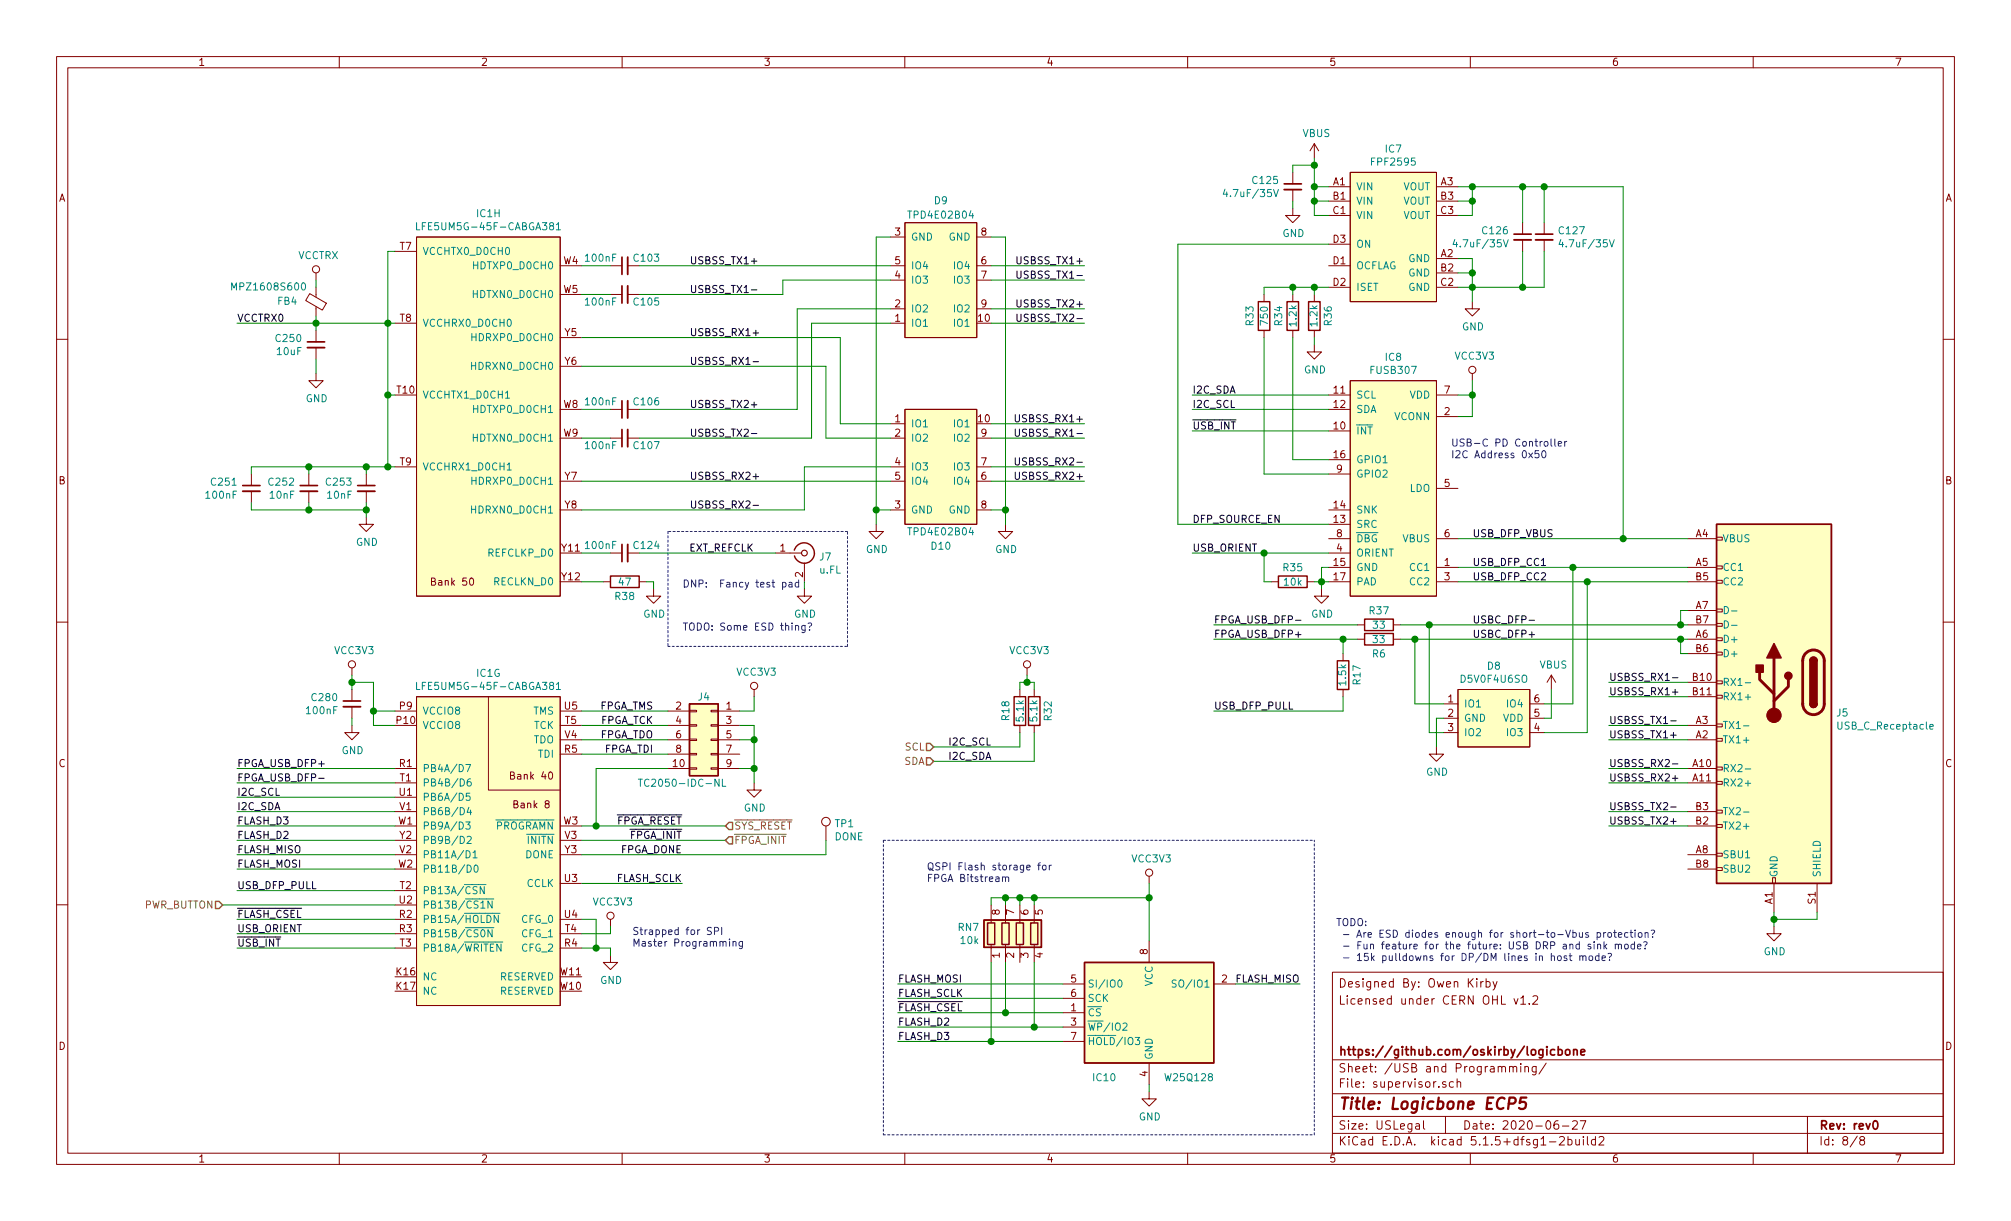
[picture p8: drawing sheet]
EESchema Schematic File Version 4
EELAYER 30 0
EELAYER END
$Descr USLegal 14000 8500
encoding utf-8
Sheet 8 8
Title "Logicbone ECP5"
Date "2020-06-27"
Rev "rev0"
Comp "https://github.com/oskirby/logicbone"
Comment1 ""
Comment2 ""
Comment3 "Licensed under CERN OHL v1.2"
Comment4 "Designed By: Owen Kirby"
$EndDescr
$Comp
L power:GND #PWR0170
U 1 1
P 8000 7600
F 0 "#PWR0170" H 8000 7350 50  0001 C CNN
F 1 "GND" H 8005 7427 50  0000 C CNN
F 2 "" H 8000 7600 50  0001 C CNN
F 3 "" H 8000 7600 50  0001 C CNN
	1    8000 7600
	1    0    0    -1  
$EndComp
Wire Wire Line
	8000 7600 8000 7550
Text Label 6250 6850 0    50   ~ 0
FLASH_MOSI
Text Label 6250 7050 0    50   ~ 0
~FLASH_CSEL
Text Label 6250 6950 0    50   ~ 0
FLASH_SCLK
Text Label 6250 7150 0    50   ~ 0
FLASH_D2
Text Label 6250 7250 0    50   ~ 0
FLASH_D3
Text Notes 6450 6150 0    50   ~ 0
QSPI Flash storage for\nFPGA Bitstream
$Comp
L Memory_Flash:AT25SF081-XMHF-X IC10
U 1 1
P 8000 7050
F 0 "IC10" H 7600 6600 50  0000 L CNN
F 1 "W25Q128" H 8100 6600 50  0000 L CNN
F 2 "Package_DFN_QFN:DFN-8-1EP_6x5mm_P1.27mm_EP4x4mm" H 8000 6450 50  0001 C CNN
F 3 "https://www.winbond.com/resource-files/w25q128jv%20revf%2003272018%20plus.pdf" H 8000 7050 50  0001 C CNN
F 4 "Winbond" H 8000 7050 50  0001 C CNN "Manufacturer"
F 5 "W25Q128JVPIQ" H 8000 7050 50  0001 C CNN "MPN"
	1    8000 7050
	1    0    0    -1  
$EndComp
Text Label 9050 6850 2    50   ~ 0
FLASH_MISO
Wire Wire Line
	8600 6850 9050 6850
$Comp
L Device:R_Pack04 RN7
U 1 1
P 7100 6500
F 0 "RN7" H 6820 6546 50  0000 R CNN
F 1 "10k" H 6820 6455 50  0000 R CNN
F 2 "Resistor_SMD:R_Array_Concave_4x0603" V 7375 6500 50  0001 C CNN
F 3 "~" H 7100 6500 50  0001 C CNN
	1    7100 6500
	1    0    0    -1  
$EndComp
Wire Wire Line
	6250 6850 7400 6850
Wire Wire Line
	6250 6950 7400 6950
Wire Wire Line
	6900 6250 6900 6300
Wire Wire Line
	7000 6300 7000 6250
Connection ~ 7000 6250
Wire Wire Line
	7000 6250 6900 6250
Wire Wire Line
	7100 6300 7100 6250
Connection ~ 7100 6250
Wire Wire Line
	7100 6250 7000 6250
Wire Wire Line
	7200 6300 7200 6250
Connection ~ 7200 6250
Wire Wire Line
	7200 6250 7100 6250
Wire Wire Line
	8000 6250 8000 6150
Wire Wire Line
	7200 6250 8000 6250
Wire Wire Line
	8000 6550 8000 6250
Connection ~ 8000 6250
Wire Notes Line
	9150 7900 9150 5850
Wire Notes Line
	6150 5850 6150 7900
Wire Wire Line
	4250 6450 4250 6500
Wire Wire Line
	4150 6600 4250 6600
Wire Wire Line
	4050 6500 4250 6500
Wire Wire Line
	4050 6600 4150 6600
Wire Wire Line
	4050 6400 4150 6400
Connection ~ 4150 6600
Wire Wire Line
	4150 6600 4150 6400
Text Label 1650 5750 0    50   ~ 0
FLASH_D3
Text Label 1650 5850 0    50   ~ 0
FLASH_D2
$Comp
L Logicbone:ECP5UM-CABGA381 IC?
U 7 1
P 3400 5850
AR Path="/5DFC5A69/5E4FC03A" Ref="IC?"  Part="7" 
AR Path="/5E15C0BA/5E4FC03A" Ref="IC1"  Part="7" 
AR Path="/5E4FC03A" Ref="IC1"  Part="7" 
F 0 "IC1" H 3400 7015 50  0000 C CNN
F 1 "LFE5UM5G-45F-CABGA381" H 3400 6924 50  0000 C CNN
F 2 "Logicbone:caBGA-381_20x20_17.0x17.0mm" H 7800 6250 50  0001 C CNN
F 3 "" H 7800 6250 50  0001 C CNN
F 4 "LFE5UM5G-45F-8BG381C" H 3400 5850 50  0001 C CNN "MPN"
F 5 "Lattice Semiconductor" H 3400 5850 50  0001 C CNN "Manufacturer"
	7    3400 5850
	1    0    0    -1  
$EndComp
Wire Wire Line
	2600 4950 2600 5050
Connection ~ 2600 4950
Wire Wire Line
	2750 4950 2600 4950
Wire Wire Line
	2600 4750 2600 4950
$Comp
L power:GND #PWR0294
U 1 1
P 2450 5050
F 0 "#PWR0294" H 2450 4800 50  0001 C CNN
F 1 "GND" H 2455 4877 50  0000 C CNN
F 2 "" H 2450 5050 50  0001 C CNN
F 3 "" H 2450 5050 50  0001 C CNN
	1    2450 5050
	1    0    0    -1  
$EndComp
Wire Wire Line
	2450 4800 2450 4750
$Comp
L Device:C_Small C280
U 1 1
P 2450 4900
F 0 "C280" H 2542 4946 50  0000 L CNN
F 1 "100nF" H 2542 4855 50  0000 L CNN
F 2 "Capacitor_SMD:C_0402_1005Metric" H 2450 4900 50  0001 C CNN
F 3 "~" H 2450 4900 50  0001 C CNN
	1    2450 4900
	-1   0    0    -1  
$EndComp
Wire Wire Line
	4050 4950 4650 4950
Wire Wire Line
	4050 5050 4650 5050
Wire Wire Line
	4050 5150 4650 5150
Wire Wire Line
	4050 5250 4650 5250
Wire Wire Line
	5250 4850 5250 4950
Text Notes 9300 6700 0    50   ~ 0
TODO:\n - Are ESD diodes enough for short-to-Vbus protection?\n - Fun feature for the future: USB DRP and sink mode?\n - 15k pulldowns for DP/DM lines in host mode?
$Comp
L power:GND #PWR0220
U 1 1
P 5250 5450
F 0 "#PWR0220" H 5250 5200 50  0001 C CNN
F 1 "GND" H 5255 5277 50  0000 C CNN
F 2 "" H 5250 5450 50  0001 C CNN
F 3 "" H 5250 5450 50  0001 C CNN
	1    5250 5450
	1    0    0    -1  
$EndComp
Text Label 4550 5150 2    50   ~ 0
FPGA_TDO
Text Label 4550 5250 2    50   ~ 0
FPGA_TDI
Text Label 4550 4950 2    50   ~ 0
FPGA_TMS
Text Label 4550 5050 2    50   ~ 0
FPGA_TCK
$Comp
L Connector_Generic:Conn_02x05_Odd_Even J4
U 1 1
P 4950 5150
F 0 "J4" H 5000 5450 50  0000 C CNN
F 1 "TC2050-IDC-NL" H 5150 4850 50  0000 C CNN
F 2 "Connector:Tag-Connect_TC2050-IDC-NL_2x05_P1.27mm_Vertical" H 4950 5150 50  0001 C CNN
F 3 "~" H 4950 5150 50  0001 C CNN
F 4 "Tag Connect" H 4950 5150 50  0001 C CNN "Manufacturer"
F 5 "TC2050-IDC-NL" H 4950 5150 50  0001 C CNN "MPN"
	1    4950 5150
	-1   0    0    -1  
$EndComp
Connection ~ 2450 4750
Wire Wire Line
	2600 4750 2450 4750
Wire Wire Line
	2450 4700 2450 4750
Wire Wire Line
	2600 5050 2750 5050
Text Notes 4400 6600 0    50   ~ 0
Strapped for SPI\nMaster Programming
Wire Wire Line
	4250 6650 4250 6600
Text Label 1650 6400 0    50   ~ 0
~FLASH_CSEL
Text Label 1650 6050 0    50   ~ 0
FLASH_MOSI
Text Label 1650 5950 0    50   ~ 0
FLASH_MISO
$Comp
L power:GND #PWR0171
U 1 1
P 4250 6650
F 0 "#PWR0171" H 4250 6400 50  0001 C CNN
F 1 "GND" H 4255 6477 50  0000 C CNN
F 2 "" H 4250 6650 50  0001 C CNN
F 3 "" H 4250 6650 50  0001 C CNN
	1    4250 6650
	1    0    0    -1  
$EndComp
Text Label 4750 6150 2    50   ~ 0
FLASH_SCLK
Wire Wire Line
	4050 6150 4750 6150
Text Label 4750 5950 2    50   ~ 0
FPGA_DONE
Text Label 4750 5750 2    50   ~ 0
~FPGA_RESET
Text Label 4750 5850 2    50   ~ 0
~FPGA_INIT
$Comp
L Logicbone:VCC3V3 #PWR0180
U 1 1
P 8000 6150
F 0 "#PWR0180" H 8000 6000 50  0001 C CNN
F 1 "VCC3V3" H 8017 6323 50  0000 C CNN
F 2 "" H 8000 6150 50  0001 C CNN
F 3 "" H 8000 6150 50  0001 C CNN
	1    8000 6150
	1    0    0    -1  
$EndComp
$Comp
L Logicbone:VCC3V3 #PWR0212
U 1 1
P 5250 4850
F 0 "#PWR0212" H 5250 4700 50  0001 C CNN
F 1 "VCC3V3" H 5267 5023 50  0000 C CNN
F 2 "" H 5250 4850 50  0001 C CNN
F 3 "" H 5250 4850 50  0001 C CNN
	1    5250 4850
	1    0    0    -1  
$EndComp
$Comp
L Logicbone:VCC3V3 #PWR0213
U 1 1
P 2450 4700
F 0 "#PWR0213" H 2450 4550 50  0001 C CNN
F 1 "VCC3V3" H 2467 4873 50  0000 C CNN
F 2 "" H 2450 4700 50  0001 C CNN
F 3 "" H 2450 4700 50  0001 C CNN
	1    2450 4700
	1    0    0    -1  
$EndComp
$Comp
L Logicbone:VCC3V3 #PWR0224
U 1 1
P 4250 6450
F 0 "#PWR0224" H 4250 6300 50  0001 C CNN
F 1 "VCC3V3" H 4267 6623 50  0000 C CNN
F 2 "" H 4250 6450 50  0001 C CNN
F 3 "" H 4250 6450 50  0001 C CNN
	1    4250 6450
	1    0    0    -1  
$EndComp
Wire Wire Line
	2450 5000 2450 5050
Text HLabel 5050 5750 2    50   Input ~ 0
~SYS_RESET
Text HLabel 6500 5300 0    50   Input ~ 0
SDA
Text HLabel 6500 5200 0    50   Input ~ 0
SCL
Text Label 1650 5550 0    50   ~ 0
I2C_SCL
Text Label 1650 5650 0    50   ~ 0
I2C_SDA
Text HLabel 5050 5850 2    50   Input ~ 0
~FPGA_INIT
Wire Wire Line
	2200 2500 2200 2600
Wire Wire Line
	2200 2250 2700 2250
$Comp
L Logicbone:ECP5UM-CABGA381 IC?
U 8 1
P 3400 2650
AR Path="/5DFC5A69/5EA33BC1" Ref="IC?"  Part="8" 
AR Path="/5DFC63AE/5EA33BC1" Ref="IC?"  Part="8" 
AR Path="/5ED9AA06/5EA33BC1" Ref="IC?"  Part="8" 
AR Path="/5E15C0BA/5EA33BC1" Ref="IC1"  Part="8" 
AR Path="/5EA33BC1" Ref="IC1"  Part="8" 
F 0 "IC1" H 3400 3815 50  0000 C CNN
F 1 "LFE5UM5G-45F-CABGA381" H 3400 3724 50  0000 C CNN
F 2 "Logicbone:caBGA-381_20x20_17.0x17.0mm" H 7800 3050 50  0001 C CNN
F 3 "" H 7800 3050 50  0001 C CNN
F 4 "LFE5UM5G-45F-8BG381C" H 3400 2650 50  0001 C CNN "MPN"
F 5 "Lattice Semiconductor" H 3400 2650 50  0001 C CNN "Manufacturer"
	8    3400 2650
	1    0    0    -1  
$EndComp
$Comp
L Device:Ferrite_Bead_Small FB?
U 1 1
P 2200 2100
AR Path="/5DFC5A69/5EA33BC7" Ref="FB?"  Part="1" 
AR Path="/5DFC63AE/5EA33BC7" Ref="FB?"  Part="1" 
AR Path="/5ED9AA06/5EA33BC7" Ref="FB?"  Part="1" 
AR Path="/5E15C0BA/5EA33BC7" Ref="FB4"  Part="1" 
F 0 "FB4" H 2400 2100 50  0000 C CNN
F 1 " MPZ1608S600" H 2550 2000 50  0000 C CNN
F 2 "Inductor_SMD:L_0603_1608Metric" V 2130 2100 50  0001 C CNN
F 3 "~" H 2200 2100 50  0001 C CNN
F 4 "TDK" H 2200 2100 50  0001 C CNN "Manufacturer"
F 5 "MPZ1608S600ATDH5" H 2200 2100 50  0001 C CNN "MPN"
	1    2200 2100
	-1   0    0    1   
$EndComp
Connection ~ 2700 3250
Wire Wire Line
	2700 2750 2700 3250
Wire Wire Line
	2700 3250 2750 3250
Connection ~ 2700 2750
Wire Wire Line
	2750 2750 2700 2750
Wire Wire Line
	2700 2250 2700 2750
Connection ~ 2700 2250
Wire Wire Line
	2750 2250 2700 2250
Wire Wire Line
	2700 1750 2700 2250
Wire Wire Line
	1650 2250 2200 2250
Wire Wire Line
	2200 1950 2200 2000
Wire Wire Line
	2200 2200 2200 2250
Connection ~ 2550 3250
Wire Wire Line
	2550 3250 2700 3250
Connection ~ 2550 3550
Wire Wire Line
	2550 3550 2550 3600
$Comp
L power:GND #PWR?
U 1 1
P 2550 3600
AR Path="/5DFC5A69/5EA33BDD" Ref="#PWR?"  Part="1" 
AR Path="/5DFC63AE/5EA33BDD" Ref="#PWR?"  Part="1" 
AR Path="/5ED9AA06/5EA33BDD" Ref="#PWR?"  Part="1" 
AR Path="/5E15C0BA/5EA33BDD" Ref="#PWR0152"  Part="1" 
F 0 "#PWR0152" H 2550 3350 50  0001 C CNN
F 1 "GND" H 2555 3427 50  0000 C CNN
F 2 "" H 2550 3600 50  0001 C CNN
F 3 "" H 2550 3600 50  0001 C CNN
	1    2550 3600
	1    0    0    -1  
$EndComp
Connection ~ 2200 2250
Wire Wire Line
	2550 3250 2150 3250
Wire Wire Line
	2150 3250 1750 3250
Connection ~ 2150 3250
Wire Wire Line
	2150 3300 2150 3250
Wire Wire Line
	2150 3550 1750 3550
Connection ~ 2150 3550
Wire Wire Line
	2150 3500 2150 3550
Wire Wire Line
	2550 3550 2150 3550
Text Label 1650 2250 0    50   ~ 0
VCCTRX0
Wire Wire Line
	2550 3500 2550 3550
Wire Wire Line
	2550 3300 2550 3250
$Comp
L Device:C_Small C?
U 1 1
P 2550 3400
AR Path="/5DFC5A69/5EA33BEF" Ref="C?"  Part="1" 
AR Path="/5DFC63AE/5EA33BEF" Ref="C?"  Part="1" 
AR Path="/5ED9AA06/5EA33BEF" Ref="C?"  Part="1" 
AR Path="/5E15C0BA/5EA33BEF" Ref="C253"  Part="1" 
F 0 "C253" H 2642 3446 50  0000 L CNN
F 1 "10nF" H 2642 3355 50  0000 L CNN
F 2 "Capacitor_SMD:C_0402_1005Metric" H 2550 3400 50  0001 C CNN
F 3 "~" H 2550 3400 50  0001 C CNN
	1    2550 3400
	-1   0    0    -1  
$EndComp
$Comp
L Device:C_Small C?
U 1 1
P 2150 3400
AR Path="/5DFC5A69/5EA33BF5" Ref="C?"  Part="1" 
AR Path="/5DFC63AE/5EA33BF5" Ref="C?"  Part="1" 
AR Path="/5ED9AA06/5EA33BF5" Ref="C?"  Part="1" 
AR Path="/5E15C0BA/5EA33BF5" Ref="C252"  Part="1" 
F 0 "C252" H 2242 3446 50  0000 L CNN
F 1 "10nF" H 2242 3355 50  0000 L CNN
F 2 "Capacitor_SMD:C_0402_1005Metric" H 2150 3400 50  0001 C CNN
F 3 "~" H 2150 3400 50  0001 C CNN
	1    2150 3400
	-1   0    0    -1  
$EndComp
Wire Wire Line
	1750 3500 1750 3550
Wire Wire Line
	1750 3300 1750 3250
$Comp
L Device:C_Small C?
U 1 1
P 1750 3400
AR Path="/5DFC5A69/5EA33BFD" Ref="C?"  Part="1" 
AR Path="/5DFC63AE/5EA33BFD" Ref="C?"  Part="1" 
AR Path="/5ED9AA06/5EA33BFD" Ref="C?"  Part="1" 
AR Path="/5E15C0BA/5EA33BFD" Ref="C251"  Part="1" 
F 0 "C251" H 1842 3446 50  0000 L CNN
F 1 "100nF" H 1842 3355 50  0000 L CNN
F 2 "Capacitor_SMD:C_0402_1005Metric" H 1750 3400 50  0001 C CNN
F 3 "~" H 1750 3400 50  0001 C CNN
	1    1750 3400
	-1   0    0    -1  
$EndComp
$Comp
L power:GND #PWR?
U 1 1
P 2200 2600
AR Path="/5DFC5A69/5EA33C03" Ref="#PWR?"  Part="1" 
AR Path="/5DFC63AE/5EA33C03" Ref="#PWR?"  Part="1" 
AR Path="/5ED9AA06/5EA33C03" Ref="#PWR?"  Part="1" 
AR Path="/5E15C0BA/5EA33C03" Ref="#PWR0168"  Part="1" 
F 0 "#PWR0168" H 2200 2350 50  0001 C CNN
F 1 "GND" H 2205 2427 50  0000 C CNN
F 2 "" H 2200 2600 50  0001 C CNN
F 3 "" H 2200 2600 50  0001 C CNN
	1    2200 2600
	1    0    0    -1  
$EndComp
Wire Wire Line
	2200 2300 2200 2250
$Comp
L Device:C_Small C?
U 1 1
P 2200 2400
AR Path="/5DFC5A69/5EA33C0A" Ref="C?"  Part="1" 
AR Path="/5DFC63AE/5EA33C0A" Ref="C?"  Part="1" 
AR Path="/5ED9AA06/5EA33C0A" Ref="C?"  Part="1" 
AR Path="/5E15C0BA/5EA33C0A" Ref="C250"  Part="1" 
F 0 "C250" H 2292 2446 50  0000 L CNN
F 1 "10uF" H 2292 2355 50  0000 L CNN
F 2 "Capacitor_SMD:C_0603_1608Metric" H 2200 2400 50  0001 C CNN
F 3 "~" H 2200 2400 50  0001 C CNN
	1    2200 2400
	-1   0    0    -1  
$EndComp
Wire Wire Line
	2700 1750 2750 1750
$Comp
L Logicbone:VCCTRX #PWR?
U 1 1
P 2200 1950
AR Path="/5DFC63AE/5EA33C11" Ref="#PWR?"  Part="1" 
AR Path="/5ED9AA06/5EA33C11" Ref="#PWR?"  Part="1" 
AR Path="/5E15C0BA/5EA33C11" Ref="#PWR0169"  Part="1" 
F 0 "#PWR0169" H 2200 1800 50  0001 C CNN
F 1 "VCCTRX" H 2217 2123 50  0000 C CNN
F 2 "" H 2200 1950 50  0001 C CNN
F 3 "" H 2200 1950 50  0001 C CNN
	1    2200 1950
	1    0    0    -1  
$EndComp
Text Label 4800 2350 0    50   ~ 0
USBSS_RX1+
Text Label 4800 2550 0    50   ~ 0
USBSS_RX1-
Text Label 4800 2850 0    50   ~ 0
USBSS_TX2+
Text Label 4800 3050 0    50   ~ 0
USBSS_TX2-
Text Label 4800 3350 0    50   ~ 0
USBSS_RX2+
Text Label 4800 3550 0    50   ~ 0
USBSS_RX2-
$Comp
L Connector:USB_C_Receptacle J?
U 1 1
P 12350 4750
AR Path="/5ED9AA06/5EA33C17" Ref="J?"  Part="1" 
AR Path="/5E15C0BA/5EA33C17" Ref="J5"  Part="1" 
F 0 "J5" H 11920 4539 50  0000 R CNN
F 1 "USB_C_Receptacle" H 11920 4448 50  0000 R CNN
F 2 "Logicbone:Molex-1054500101" H 12500 4750 50  0001 C CNN
F 3 "https://www.usb.org/sites/default/files/documents/usb_type-c.zip" H 12500 4750 50  0001 C CNN
F 4 "Molex" H 12350 4750 50  0001 C CNN "Manufacturer"
F 5 "1054500101" H 12350 4750 50  0001 C CNN "MPN"
	1    12350 4750
	-1   0    0    -1  
$EndComp
$Comp
L power:GND #PWR0225
U 1 1
P 12350 6450
F 0 "#PWR0225" H 12350 6200 50  0001 C CNN
F 1 "GND" H 12355 6277 50  0000 C CNN
F 2 "" H 12350 6450 50  0001 C CNN
F 3 "" H 12350 6450 50  0001 C CNN
	1    12350 6450
	1    0    0    -1  
$EndComp
Wire Wire Line
	12350 6450 12350 6400
Wire Wire Line
	12350 6400 12650 6400
Wire Wire Line
	12650 6400 12650 6350
Connection ~ 12350 6400
Wire Wire Line
	12350 6400 12350 6350
Wire Notes Line
	6150 7900 9150 7900
Wire Notes Line
	6150 5850 9150 5850
Wire Wire Line
	11750 4350 11700 4350
Wire Wire Line
	11700 4350 11700 4250
Wire Wire Line
	11700 4250 11750 4250
Wire Wire Line
	11750 4450 11700 4450
Wire Wire Line
	11700 4450 11700 4550
Wire Wire Line
	11700 4550 11750 4550
Text Label 8450 4450 0    50   ~ 0
FPGA_USB_DFP+
Text Label 8450 4350 0    50   ~ 0
FPGA_USB_DFP-
Text Label 1650 5350 0    50   ~ 0
FPGA_USB_DFP+
Text Label 1650 5450 0    50   ~ 0
FPGA_USB_DFP-
Wire Wire Line
	7000 6700 7000 7050
Connection ~ 7000 7050
Wire Wire Line
	7000 7050 7400 7050
Wire Wire Line
	6250 7050 7000 7050
Wire Wire Line
	6250 7250 6900 7250
Wire Wire Line
	7200 6700 7200 7150
Connection ~ 7200 7150
Wire Wire Line
	7200 7150 7400 7150
Wire Wire Line
	6250 7150 7200 7150
Wire Wire Line
	6900 6700 6900 7250
Connection ~ 6900 7250
Wire Wire Line
	6900 7250 7400 7250
$Comp
L Device:R R?
U 1 1
P 9350 4700
AR Path="/5DFD59AE/629D842C" Ref="R?"  Part="1" 
AR Path="/5E15C0BA/629D842C" Ref="R17"  Part="1" 
F 0 "R17" V 9250 4700 50  0000 C CNN
F 1 "1.5k" V 9350 4700 50  0000 C CNN
F 2 "Resistor_SMD:R_0402_1005Metric" V 9280 4700 50  0001 C CNN
F 3 "~" H 9350 4700 50  0001 C CNN
	1    9350 4700
	-1   0    0    1   
$EndComp
Text Label 1650 6200 0    50   ~ 0
USB_DFP_PULL
Wire Wire Line
	5450 2050 5450 1950
Wire Wire Line
	5450 1950 6200 1950
Wire Wire Line
	5550 2150 5550 2850
Wire Wire Line
	11750 4850 11200 4850
Text Label 11200 4850 0    50   ~ 0
USBSS_RX1+
Wire Wire Line
	11750 4750 11200 4750
Text Label 11200 4750 0    50   ~ 0
USBSS_RX1-
Wire Wire Line
	11750 5450 11200 5450
Wire Wire Line
	11750 5350 11200 5350
Text Label 11200 5450 0    50   ~ 0
USBSS_RX2+
Text Label 11200 5350 0    50   ~ 0
USBSS_RX2-
Wire Wire Line
	11750 5150 11200 5150
Text Label 11200 5150 0    50   ~ 0
USBSS_TX1+
Wire Wire Line
	11750 5050 11200 5050
Text Label 11200 5050 0    50   ~ 0
USBSS_TX1-
Wire Wire Line
	11750 5750 11200 5750
Wire Wire Line
	11750 5650 11200 5650
Text Label 11200 5750 0    50   ~ 0
USBSS_TX2+
Text Label 11200 5650 0    50   ~ 0
USBSS_TX2-
$Comp
L Logicbone:D5V0F4U6SO D8
U 1 1
P 10400 5000
F 0 "D8" H 10400 5365 50  0000 C CNN
F 1 "D5V0F4U6SO" H 10400 5274 50  0000 C CNN
F 2 "Package_TO_SOT_SMD:SOT-23-6" H 10400 4650 50  0001 C CNN
F 3 "" H 10400 4650 50  0001 C CNN
F 4 "Diodes Incorporated" H 10400 5000 50  0001 C CNN "Manufacturer"
F 5 "D5V0F4U6SO-7" H 10400 5000 50  0001 C CNN "MPN"
	1    10400 5000
	1    0    0    -1  
$EndComp
$Comp
L power:VBUS #PWR0227
U 1 1
P 10800 4800
F 0 "#PWR0227" H 10800 4650 50  0001 C CNN
F 1 "VBUS" H 10815 4973 50  0000 C CNN
F 2 "" H 10800 4800 50  0001 C CNN
F 3 "" H 10800 4800 50  0001 C CNN
	1    10800 4800
	1    0    0    -1  
$EndComp
Wire Wire Line
	10750 5000 10800 5000
Wire Wire Line
	10050 5100 9950 5100
$Comp
L power:GND #PWR0226
U 1 1
P 10000 5200
F 0 "#PWR0226" H 10000 4950 50  0001 C CNN
F 1 "GND" H 10005 5027 50  0000 C CNN
F 2 "" H 10000 5200 50  0001 C CNN
F 3 "" H 10000 5200 50  0001 C CNN
	1    10000 5200
	1    0    0    -1  
$EndComp
Wire Wire Line
	10000 5200 10000 5000
Wire Wire Line
	10000 5000 10050 5000
Wire Wire Line
	10950 4900 10750 4900
$Comp
L Logicbone:TPD4E02B04 D9
U 1 1
P 6550 1950
F 0 "D9" H 6550 1400 50  0000 C CNN
F 1 "TPD4E02B04" H 6550 1500 50  0000 C CNN
F 2 "Package_SON:USON-10_2.5x1.0mm_P0.5mm" H 6200 1450 50  0001 C CNN
F 3 "http://www.ti.com/lit/ds/symlink/tpd4e02b04.pdf" H 6200 1450 50  0001 C CNN
F 4 "Texas Instruments" H 6550 1950 50  0001 C CNN "Manufacturer"
F 5 "TPD4E02B04DQAR" H 6550 1950 50  0001 C CNN "MPN"
	1    6550 1950
	1    0    0    1   
$EndComp
Wire Wire Line
	6200 1650 6100 1650
Wire Wire Line
	6900 1650 7000 1650
Text Label 7550 2250 2    50   ~ 0
USBSS_TX2-
Text Label 7550 2150 2    50   ~ 0
USBSS_TX2+
Text Label 7550 1950 2    50   ~ 0
USBSS_TX1-
Text Label 7550 1850 2    50   ~ 0
USBSS_TX1+
Wire Wire Line
	6900 1850 7550 1850
Wire Wire Line
	6900 1950 7550 1950
Wire Wire Line
	6900 2150 7550 2150
Wire Wire Line
	6900 2250 7550 2250
Text Label 4800 1850 0    50   ~ 0
USBSS_TX1+
Text Label 4800 2050 0    50   ~ 0
USBSS_TX1-
Wire Wire Line
	6100 1650 6100 3550
Wire Wire Line
	5850 2350 5850 2950
Wire Wire Line
	5750 2550 5750 3050
Wire Wire Line
	7000 3650 7000 3550
$Comp
L power:GND #PWR0229
U 1 1
P 7000 3650
F 0 "#PWR0229" H 7000 3400 50  0001 C CNN
F 1 "GND" H 7005 3477 50  0000 C CNN
F 2 "" H 7000 3650 50  0001 C CNN
F 3 "" H 7000 3650 50  0001 C CNN
	1    7000 3650
	1    0    0    -1  
$EndComp
$Comp
L power:GND #PWR0228
U 1 1
P 6100 3650
F 0 "#PWR0228" H 6100 3400 50  0001 C CNN
F 1 "GND" H 6105 3477 50  0000 C CNN
F 2 "" H 6100 3650 50  0001 C CNN
F 3 "" H 6100 3650 50  0001 C CNN
	1    6100 3650
	1    0    0    -1  
$EndComp
Wire Wire Line
	7000 3550 6900 3550
Wire Wire Line
	6900 3350 7550 3350
Wire Wire Line
	6900 3250 7550 3250
Wire Wire Line
	6900 3050 7550 3050
Wire Wire Line
	6900 2950 7550 2950
Wire Wire Line
	6100 3550 6200 3550
Text Label 7550 3250 2    50   ~ 0
USBSS_RX2-
Text Label 7550 3350 2    50   ~ 0
USBSS_RX2+
Text Label 7550 3050 2    50   ~ 0
USBSS_RX1-
Text Label 7550 2950 2    50   ~ 0
USBSS_RX1+
$Comp
L Logicbone:TPD4E02B04 D10
U 1 1
P 6550 3250
F 0 "D10" H 6550 2700 50  0000 C CNN
F 1 "TPD4E02B04" H 6550 2800 50  0000 C CNN
F 2 "Package_SON:USON-10_2.5x1.0mm_P0.5mm" H 6200 2750 50  0001 C CNN
F 3 "http://www.ti.com/lit/ds/symlink/tpd4e02b04.pdf" H 6200 2750 50  0001 C CNN
F 4 "Texas Instruments" H 6550 3250 50  0001 C CNN "Manufacturer"
F 5 "TPD4E02B04DQAR" H 6550 3250 50  0001 C CNN "MPN"
	1    6550 3250
	1    0    0    -1  
$EndComp
Wire Wire Line
	5600 3250 6200 3250
Connection ~ 6100 3550
Wire Wire Line
	5600 3550 5600 3250
Wire Wire Line
	5650 2250 5650 3050
Wire Wire Line
	5650 2250 6200 2250
Wire Wire Line
	5550 2150 6200 2150
Wire Wire Line
	5850 2950 6200 2950
Wire Wire Line
	5750 3050 6200 3050
Wire Wire Line
	6100 3650 6100 3550
Wire Wire Line
	7000 1650 7000 3550
Connection ~ 7000 3550
Text Label 10250 4050 0    50   ~ 0
USB_DFP_CC2
Text Label 10250 3950 0    50   ~ 0
USB_DFP_CC1
Wire Wire Line
	10150 3950 10950 3950
Wire Wire Line
	11750 4050 11050 4050
Wire Wire Line
	10950 4900 10950 3950
Connection ~ 10950 3950
Wire Wire Line
	10950 3950 11750 3950
Wire Wire Line
	11050 4050 11050 5100
Connection ~ 11050 4050
Wire Wire Line
	11050 4050 10150 4050
Wire Wire Line
	10750 5100 11050 5100
Wire Wire Line
	10800 4800 10800 5000
Connection ~ 11700 4350
Connection ~ 11700 4450
Wire Wire Line
	9850 4900 9850 4450
Wire Wire Line
	9850 4900 10050 4900
Wire Wire Line
	9850 4450 11700 4450
Wire Wire Line
	9950 5100 9950 4350
Wire Wire Line
	9950 4350 11700 4350
$Comp
L Logicbone:VCC3V3 #PWR0231
U 1 1
P 10250 2650
F 0 "#PWR0231" H 10250 2500 50  0001 C CNN
F 1 "VCC3V3" H 10267 2823 50  0000 C CNN
F 2 "" H 10250 2650 50  0001 C CNN
F 3 "" H 10250 2650 50  0001 C CNN
	1    10250 2650
	1    0    0    -1  
$EndComp
Wire Wire Line
	10150 2750 10250 2750
Wire Wire Line
	10250 2750 10250 2650
Text Label 10250 3750 0    50   ~ 0
USB_DFP_VBUS
$Comp
L power:GND #PWR0254
U 1 1
P 9200 4100
F 0 "#PWR0254" H 9200 3850 50  0001 C CNN
F 1 "GND" H 9205 3927 50  0000 C CNN
F 2 "" H 9200 4100 50  0001 C CNN
F 3 "" H 9200 4100 50  0001 C CNN
	1    9200 4100
	1    0    0    -1  
$EndComp
$Comp
L Device:C_Small C?
U 1 1
P 4350 2050
AR Path="/5DFC5A69/63A601E0" Ref="C?"  Part="1" 
AR Path="/5DFC63AE/63A601E0" Ref="C?"  Part="1" 
AR Path="/5E15C0BA/63A601E0" Ref="C105"  Part="1" 
F 0 "C105" V 4400 1800 50  0000 L CNN
F 1 "100nF" V 4400 2100 50  0000 L CNN
F 2 "Capacitor_SMD:C_0402_1005Metric" H 4350 2050 50  0001 C CNN
F 3 "~" H 4350 2050 50  0001 C CNN
	1    4350 2050
	0    -1   1    0   
$EndComp
$Comp
L Device:C_Small C?
U 1 1
P 4350 1850
AR Path="/5DFC5A69/63A601E6" Ref="C?"  Part="1" 
AR Path="/5DFC63AE/63A601E6" Ref="C?"  Part="1" 
AR Path="/5E15C0BA/63A601E6" Ref="C103"  Part="1" 
F 0 "C103" V 4400 1600 50  0000 L CNN
F 1 "100nF" V 4400 1900 50  0000 L CNN
F 2 "Capacitor_SMD:C_0402_1005Metric" H 4350 1850 50  0001 C CNN
F 3 "~" H 4350 1850 50  0001 C CNN
	1    4350 1850
	0    -1   -1   0   
$EndComp
Wire Wire Line
	4250 1850 4050 1850
Wire Wire Line
	4050 2050 4250 2050
Wire Wire Line
	4450 1850 6200 1850
Wire Wire Line
	4450 2050 5450 2050
$Comp
L Device:C_Small C?
U 1 1
P 4350 3050
AR Path="/5DFC5A69/63ACE613" Ref="C?"  Part="1" 
AR Path="/5DFC63AE/63ACE613" Ref="C?"  Part="1" 
AR Path="/5E15C0BA/63ACE613" Ref="C107"  Part="1" 
F 0 "C107" V 4400 2800 50  0000 L CNN
F 1 "100nF" V 4400 3100 50  0000 L CNN
F 2 "Capacitor_SMD:C_0402_1005Metric" H 4350 3050 50  0001 C CNN
F 3 "~" H 4350 3050 50  0001 C CNN
	1    4350 3050
	0    -1   1    0   
$EndComp
$Comp
L Device:C_Small C?
U 1 1
P 4350 2850
AR Path="/5DFC5A69/63ACE61D" Ref="C?"  Part="1" 
AR Path="/5DFC63AE/63ACE61D" Ref="C?"  Part="1" 
AR Path="/5E15C0BA/63ACE61D" Ref="C106"  Part="1" 
F 0 "C106" V 4400 2600 50  0000 L CNN
F 1 "100nF" V 4400 2900 50  0000 L CNN
F 2 "Capacitor_SMD:C_0402_1005Metric" H 4350 2850 50  0001 C CNN
F 3 "~" H 4350 2850 50  0001 C CNN
	1    4350 2850
	0    -1   -1   0   
$EndComp
Wire Wire Line
	4250 2850 4050 2850
Wire Wire Line
	4050 3050 4250 3050
Wire Wire Line
	4450 2850 5550 2850
Wire Wire Line
	4450 3050 5650 3050
Wire Wire Line
	4050 2550 5750 2550
Wire Wire Line
	4050 2350 5850 2350
Wire Wire Line
	4050 3350 6200 3350
Wire Wire Line
	4050 3550 5600 3550
Text Label 8300 2850 0    50   ~ 0
I2C_SCL
Text Label 8300 2750 0    50   ~ 0
I2C_SDA
$Comp
L Logicbone:FUSB307 IC8
U 1 1
P 9700 3400
F 0 "IC8" H 9700 4315 50  0000 C CNN
F 1 "FUSB307" H 9700 4224 50  0000 C CNN
F 2 "Package_DFN_QFN:UQFN-16-1EP_3x3mm_P0.5mm_EP1.75x1.75mm" H 8650 2900 50  0001 C CNN
F 3 "https://www.onsemi.com/pub/Collateral/FUSB307B-D.PDF" H 8650 2900 50  0001 C CNN
F 4 "ON Semiconductor" H 9700 3400 50  0001 C CNN "Manufacturer"
F 5 "FUSB307BMPX" H 9700 3400 50  0001 C CNN "MPN"
	1    9700 3400
	1    0    0    -1  
$EndComp
Wire Wire Line
	9200 3950 9200 4050
Connection ~ 9200 4050
Text Label 8300 3000 0    50   ~ 0
~USB_INT
Text Label 8300 3850 0    50   ~ 0
USB_ORIENT
Wire Wire Line
	10150 2900 10250 2900
Wire Wire Line
	10250 2900 10250 2750
Connection ~ 10250 2750
$Comp
L Logicbone:FPF2595 IC7
U 1 1
P 9700 1650
F 0 "IC7" H 9700 2265 50  0000 C CNN
F 1 "FPF2595" H 9700 2174 50  0000 C CNN
F 2 "Logicbone:WLCSP-12_3x4_1.3x1.8mm" H 9700 2150 50  0001 C CNN
F 3 "https://www.onsemi.com/pub/Collateral/FPF2595-D.pdf" H 9700 2150 50  0001 C CNN
F 4 "ON Semiconductor" H 9700 1650 50  0001 C CNN "Manufacturer"
F 5 "FPF2595UCX" H 9700 1650 50  0001 C CNN "MPN"
	1    9700 1650
	1    0    0    -1  
$EndComp
$Comp
L power:GND #PWR0161
U 1 1
P 10250 2100
F 0 "#PWR0161" H 10250 1850 50  0001 C CNN
F 1 "GND" H 10255 1927 50  0000 C CNN
F 2 "" H 10250 2100 50  0001 C CNN
F 3 "" H 10250 2100 50  0001 C CNN
	1    10250 2100
	1    0    0    -1  
$EndComp
Wire Wire Line
	10150 2000 10250 2000
Connection ~ 10250 2000
Wire Wire Line
	10250 2000 10250 2100
Wire Wire Line
	10150 1800 10250 1800
Wire Wire Line
	10250 1800 10250 1900
Wire Wire Line
	10250 1900 10150 1900
Connection ~ 10250 1900
Wire Wire Line
	10250 1900 10250 2000
Wire Wire Line
	10150 1500 10250 1500
Wire Wire Line
	10250 1500 10250 1400
Wire Wire Line
	10250 1300 10150 1300
Connection ~ 10250 1300
Wire Wire Line
	10150 1400 10250 1400
Connection ~ 10250 1400
Wire Wire Line
	10250 1400 10250 1300
Wire Wire Line
	11300 3750 11300 1300
Wire Wire Line
	9250 1300 9150 1300
Wire Wire Line
	9150 1300 9150 1400
Wire Wire Line
	9150 1500 9250 1500
Wire Wire Line
	9250 1400 9150 1400
Connection ~ 9150 1400
Wire Wire Line
	9150 1400 9150 1500
$Comp
L power:VBUS #PWR0211
U 1 1
P 9150 1100
F 0 "#PWR0211" H 9150 950 50  0001 C CNN
F 1 "VBUS" H 9165 1273 50  0000 C CNN
F 2 "" H 9150 1100 50  0001 C CNN
F 3 "" H 9150 1100 50  0001 C CNN
	1    9150 1100
	1    0    0    -1  
$EndComp
Connection ~ 9150 1300
Text Label 8300 3650 0    50   ~ 0
DFP_SOURCE_EN
Wire Wire Line
	8200 3650 8200 1700
$Comp
L Device:R R?
U 1 1
P 9150 2200
AR Path="/5DFD59AE/5ED67E2E" Ref="R?"  Part="1" 
AR Path="/5E15C0BA/5ED67E2E" Ref="R36"  Part="1" 
F 0 "R36" V 9050 2200 50  0000 C CNN
F 1 "1.2k" V 9150 2200 50  0000 C CNN
F 2 "Resistor_SMD:R_0402_1005Metric" V 9080 2200 50  0001 C CNN
F 3 "~" H 9150 2200 50  0001 C CNN
	1    9150 2200
	-1   0    0    1   
$EndComp
Wire Wire Line
	9150 2050 9150 2000
Wire Wire Line
	9150 2000 9250 2000
$Comp
L power:GND #PWR0259
U 1 1
P 9150 2400
F 0 "#PWR0259" H 9150 2150 50  0001 C CNN
F 1 "GND" H 9155 2227 50  0000 C CNN
F 2 "" H 9150 2400 50  0001 C CNN
F 3 "" H 9150 2400 50  0001 C CNN
	1    9150 2400
	1    0    0    -1  
$EndComp
Wire Wire Line
	9150 2400 9150 2350
$Comp
L Device:R R?
U 1 1
P 9000 2200
AR Path="/5DFD59AE/5EDDBF51" Ref="R?"  Part="1" 
AR Path="/5E15C0BA/5EDDBF51" Ref="R34"  Part="1" 
F 0 "R34" V 8900 2200 50  0000 C CNN
F 1 "1.2k" V 9000 2200 50  0000 C CNN
F 2 "Resistor_SMD:R_0402_1005Metric" V 8930 2200 50  0001 C CNN
F 3 "~" H 9000 2200 50  0001 C CNN
	1    9000 2200
	1    0    0    1   
$EndComp
Wire Wire Line
	9000 2050 9000 2000
Wire Wire Line
	9000 2000 9150 2000
Connection ~ 9150 2000
Wire Wire Line
	9000 2350 9000 3200
Wire Wire Line
	9000 3200 9250 3200
Wire Wire Line
	8800 2050 8800 2000
Wire Wire Line
	8800 2000 9000 2000
Connection ~ 9000 2000
Wire Wire Line
	8800 3300 9250 3300
Wire Wire Line
	8200 1700 9250 1700
Wire Wire Line
	8200 3650 9250 3650
$Comp
L Device:R R?
U 1 1
P 9000 4050
AR Path="/5DFD59AE/5F025E03" Ref="R?"  Part="1" 
AR Path="/5E15C0BA/5F025E03" Ref="R35"  Part="1" 
F 0 "R35" V 8900 4050 50  0000 C CNN
F 1 "10k" V 9000 4050 50  0000 C CNN
F 2 "Resistor_SMD:R_0402_1005Metric" V 8930 4050 50  0001 C CNN
F 3 "~" H 9000 4050 50  0001 C CNN
	1    9000 4050
	0    1    1    0   
$EndComp
Wire Wire Line
	9150 4050 9200 4050
Wire Wire Line
	9250 4050 9200 4050
Wire Wire Line
	9250 3950 9200 3950
Wire Wire Line
	8850 4050 8800 4050
Wire Wire Line
	8800 4050 8800 3850
Wire Wire Line
	8800 3850 9250 3850
Wire Wire Line
	8300 3850 8800 3850
Connection ~ 8800 3850
Wire Wire Line
	8300 2750 9250 2750
Wire Wire Line
	8300 2850 9250 2850
Wire Wire Line
	8300 3000 9250 3000
Text HLabel 1550 6300 0    50   Input ~ 0
PWR_BUTTON
Text Label 1650 6600 0    50   ~ 0
~USB_INT
Text Label 1650 6500 0    50   ~ 0
USB_ORIENT
Text Notes 10100 3200 0    50   ~ 0
USB-C PD Controller\nI2C Address 0x50
$Comp
L Device:R R?
U 1 1
P 9600 4450
AR Path="/5DFD59AE/5F77A49D" Ref="R?"  Part="1" 
AR Path="/5E15C0BA/5F77A49D" Ref="R6"  Part="1" 
F 0 "R6" V 9700 4450 50  0000 C CNN
F 1 "33" V 9600 4450 50  0000 C CNN
F 2 "Resistor_SMD:R_0402_1005Metric" V 9530 4450 50  0001 C CNN
F 3 "~" H 9600 4450 50  0001 C CNN
	1    9600 4450
	0    -1   1    0   
$EndComp
$Comp
L Device:R R?
U 1 1
P 9600 4350
AR Path="/5DFD59AE/5F77A4A3" Ref="R?"  Part="1" 
AR Path="/5E15C0BA/5F77A4A3" Ref="R37"  Part="1" 
F 0 "R37" V 9500 4350 50  0000 C CNN
F 1 "33" V 9600 4350 50  0000 C CNN
F 2 "Resistor_SMD:R_0402_1005Metric" V 9530 4350 50  0001 C CNN
F 3 "~" H 9600 4350 50  0001 C CNN
	1    9600 4350
	0    1    1    0   
$EndComp
Wire Wire Line
	9200 4100 9200 4050
Wire Wire Line
	9750 4450 9850 4450
Connection ~ 9850 4450
Wire Wire Line
	9750 4350 9950 4350
Connection ~ 9950 4350
Text Label 8450 4950 0    50   ~ 0
USB_DFP_PULL
Wire Wire Line
	1650 6200 2750 6200
Wire Wire Line
	1650 6600 2750 6600
Wire Wire Line
	1650 6500 2750 6500
Wire Wire Line
	1650 6400 2750 6400
Wire Wire Line
	1550 6300 2750 6300
Wire Wire Line
	1650 5750 2750 5750
Wire Wire Line
	1650 5850 2750 5850
Wire Wire Line
	1650 5950 2750 5950
Wire Wire Line
	1650 6050 2750 6050
Wire Wire Line
	1650 5450 2750 5450
Wire Wire Line
	1650 5350 2750 5350
Wire Wire Line
	9350 4850 9350 4950
Wire Wire Line
	9350 4550 9350 4450
Wire Wire Line
	9350 4450 9450 4450
Text Label 10250 4450 0    50   ~ 0
USBC_DFP+
Text Label 10250 4350 0    50   ~ 0
USBC_DFP-
Wire Wire Line
	8450 4350 9450 4350
Wire Wire Line
	8450 4450 9350 4450
Connection ~ 9350 4450
Wire Wire Line
	8450 4950 9350 4950
Wire Wire Line
	4050 5750 4150 5750
Wire Wire Line
	5150 4950 5250 4950
Wire Wire Line
	5150 5050 5250 5050
Wire Wire Line
	5250 5050 5250 5150
Wire Wire Line
	5150 5150 5250 5150
Connection ~ 5250 5150
Wire Wire Line
	5250 5150 5250 5350
Wire Wire Line
	5150 5350 5250 5350
Connection ~ 5250 5350
Wire Wire Line
	5250 5350 5250 5450
Wire Wire Line
	4650 5350 4150 5350
Wire Wire Line
	4150 5350 4150 5750
$Comp
L Device:R R32
U 1 1
P 7200 4950
AR Path="/5E15C0BA/5F99CEC1" Ref="R32"  Part="1" 
AR Path="/5DFC5A69/5F99CEC1" Ref="R?"  Part="1" 
F 0 "R32" V 7100 4950 50  0000 C CNN
F 1 "5.1k" V 7200 4950 50  0000 C CNN
F 2 "Resistor_SMD:R_0402_1005Metric" V 7130 4950 50  0001 C CNN
F 3 "~" H 7200 4950 50  0001 C CNN
	1    7200 4950
	-1   0    0    1   
$EndComp
$Comp
L Device:R R18
U 1 1
P 7100 4950
AR Path="/5E15C0BA/5F99CEC7" Ref="R18"  Part="1" 
AR Path="/5DFC5A69/5F99CEC7" Ref="R?"  Part="1" 
F 0 "R18" V 7000 4950 50  0000 C CNN
F 1 "5.1k" V 7100 4950 50  0000 C CNN
F 2 "Resistor_SMD:R_0402_1005Metric" V 7030 4950 50  0001 C CNN
F 3 "~" H 7100 4950 50  0001 C CNN
	1    7100 4950
	1    0    0    -1  
$EndComp
$Comp
L Logicbone:VCC3V3 #PWR0182
U 1 1
P 7150 4700
F 0 "#PWR0182" H 7150 4550 50  0001 C CNN
F 1 "VCC3V3" H 7167 4873 50  0000 C CNN
F 2 "" H 7150 4700 50  0001 C CNN
F 3 "" H 7150 4700 50  0001 C CNN
	1    7150 4700
	1    0    0    -1  
$EndComp
Wire Wire Line
	7200 4800 7200 4750
Wire Wire Line
	7200 4750 7150 4750
Wire Wire Line
	7100 4750 7100 4800
Wire Wire Line
	7150 4700 7150 4750
Connection ~ 7150 4750
Wire Wire Line
	7150 4750 7100 4750
Wire Wire Line
	6500 5200 7100 5200
Wire Wire Line
	7100 5200 7100 5100
Wire Wire Line
	7200 5300 7200 5100
Wire Wire Line
	6500 5300 7200 5300
Text Label 6600 5300 0    50   ~ 0
I2C_SDA
Text Label 6600 5200 0    50   ~ 0
I2C_SCL
Wire Wire Line
	1650 5550 2750 5550
Wire Wire Line
	1650 5650 2750 5650
$Comp
L Device:R R?
U 1 1
P 8800 2200
AR Path="/5DFD59AE/5EF16872" Ref="R?"  Part="1" 
AR Path="/5E15C0BA/5EF16872" Ref="R33"  Part="1" 
F 0 "R33" V 8700 2200 50  0000 C CNN
F 1 "750" V 8800 2200 50  0000 C CNN
F 2 "Resistor_SMD:R_0402_1005Metric" V 8730 2200 50  0001 C CNN
F 3 "~" H 8800 2200 50  0001 C CNN
	1    8800 2200
	1    0    0    1   
$EndComp
Wire Wire Line
	8800 2350 8800 3300
$Comp
L Device:R R?
U 1 1
P 4350 4050
AR Path="/5DFD59AE/5FC7BF74" Ref="R?"  Part="1" 
AR Path="/5E15C0BA/5FC7BF74" Ref="R38"  Part="1" 
F 0 "R38" V 4450 4050 50  0000 C CNN
F 1 "47" V 4350 4050 50  0000 C CNN
F 2 "Resistor_SMD:R_0402_1005Metric" V 4280 4050 50  0001 C CNN
F 3 "~" H 4350 4050 50  0001 C CNN
	1    4350 4050
	0    -1   1    0   
$EndComp
$Comp
L Device:C_Small C?
U 1 1
P 4350 3850
AR Path="/5DFC5A69/5FD14FC4" Ref="C?"  Part="1" 
AR Path="/5DFC63AE/5FD14FC4" Ref="C?"  Part="1" 
AR Path="/5E15C0BA/5FD14FC4" Ref="C124"  Part="1" 
F 0 "C124" V 4400 3600 50  0000 L CNN
F 1 "100nF" V 4400 3900 50  0000 L CNN
F 2 "Capacitor_SMD:C_0402_1005Metric" H 4350 3850 50  0001 C CNN
F 3 "~" H 4350 3850 50  0001 C CNN
	1    4350 3850
	0    -1   -1   0   
$EndComp
Wire Wire Line
	4250 3850 4050 3850
Wire Wire Line
	4050 4050 4200 4050
$Comp
L power:GND #PWR0196
U 1 1
P 4550 4100
F 0 "#PWR0196" H 4550 3850 50  0001 C CNN
F 1 "GND" H 4555 3927 50  0000 C CNN
F 2 "" H 4550 4100 50  0001 C CNN
F 3 "" H 4550 4100 50  0001 C CNN
	1    4550 4100
	1    0    0    -1  
$EndComp
Wire Wire Line
	4550 4100 4550 4050
Wire Wire Line
	4550 4050 4500 4050
Text Label 5250 3850 2    50   ~ 0
EXT_REFCLK
$Comp
L Connector:Conn_Coaxial J7
U 1 1
P 5600 3850
F 0 "J7" H 5700 3825 50  0000 L CNN
F 1 "u.FL" H 5700 3734 50  0000 L CNN
F 2 "Connector_Coaxial:U.FL_Hirose_U.FL-R-SMT-1_Vertical" H 5600 3850 50  0001 C CNN
F 3 " ~" H 5600 3850 50  0001 C CNN
F 4 "DNP" H 5600 3850 50  0001 C CNN "Manufacturer"
F 5 "DNP" H 5600 3850 50  0001 C CNN "MPN"
	1    5600 3850
	1    0    0    -1  
$EndComp
Wire Wire Line
	4450 3850 5400 3850
$Comp
L power:GND #PWR0200
U 1 1
P 5600 4100
F 0 "#PWR0200" H 5600 3850 50  0001 C CNN
F 1 "GND" H 5605 3927 50  0000 C CNN
F 2 "" H 5600 4100 50  0001 C CNN
F 3 "" H 5600 4100 50  0001 C CNN
	1    5600 4100
	1    0    0    -1  
$EndComp
Wire Wire Line
	5600 4100 5600 4050
Text Notes 4750 4400 0    50   ~ 0
TODO: Some ESD thing?
Wire Notes Line
	4650 3700 4650 4500
Wire Notes Line
	4650 4500 5900 4500
Wire Notes Line
	5900 4500 5900 3700
Wire Notes Line
	5900 3700 4650 3700
Text Notes 4750 4100 0    50   ~ 0
DNP:  Fancy test pad
$Comp
L Device:C_Small C?
U 1 1
P 9000 1300
AR Path="/5DFC5A69/5F038E4B" Ref="C?"  Part="1" 
AR Path="/5DFC63AE/5F038E4B" Ref="C?"  Part="1" 
AR Path="/5ED9AA06/5F038E4B" Ref="C?"  Part="1" 
AR Path="/5E15C0BA/5F038E4B" Ref="C125"  Part="1" 
F 0 "C125" H 9092 1346 50  0000 L CNN
F 1 "4.7uF/35V" H 9092 1255 50  0000 L CNN
F 2 "Capacitor_SMD:C_0805_2012Metric" H 9000 1300 50  0001 C CNN
F 3 "~" H 9000 1300 50  0001 C CNN
	1    9000 1300
	-1   0    0    -1  
$EndComp
Wire Wire Line
	10600 1300 10600 1550
Wire Wire Line
	10750 1750 10750 2000
$Comp
L power:GND #PWR0269
U 1 1
P 9000 1450
F 0 "#PWR0269" H 9000 1200 50  0001 C CNN
F 1 "GND" H 9005 1277 50  0000 C CNN
F 2 "" H 9000 1450 50  0001 C CNN
F 3 "" H 9000 1450 50  0001 C CNN
	1    9000 1450
	1    0    0    -1  
$EndComp
Wire Wire Line
	9000 1450 9000 1400
Wire Wire Line
	9000 1200 9000 1150
Wire Wire Line
	9000 1150 9150 1150
Wire Wire Line
	9150 1150 9150 1300
Wire Wire Line
	9150 1150 9150 1100
Connection ~ 9150 1150
$Comp
L Device:C_Small C?
U 1 1
P 10600 1650
AR Path="/5DFC5A69/5F1656DD" Ref="C?"  Part="1" 
AR Path="/5DFC63AE/5F1656DD" Ref="C?"  Part="1" 
AR Path="/5ED9AA06/5F1656DD" Ref="C?"  Part="1" 
AR Path="/5E15C0BA/5F1656DD" Ref="C126"  Part="1" 
F 0 "C126" H 10692 1696 50  0000 L CNN
F 1 "4.7uF/35V" H 10692 1605 50  0000 L CNN
F 2 "Capacitor_SMD:C_0805_2012Metric" H 10600 1650 50  0001 C CNN
F 3 "~" H 10600 1650 50  0001 C CNN
	1    10600 1650
	-1   0    0    -1  
$EndComp
Wire Wire Line
	10750 1300 10750 1550
$Comp
L Device:C_Small C?
U 1 1
P 10750 1650
AR Path="/5DFC5A69/5F19C455" Ref="C?"  Part="1" 
AR Path="/5DFC63AE/5F19C455" Ref="C?"  Part="1" 
AR Path="/5ED9AA06/5F19C455" Ref="C?"  Part="1" 
AR Path="/5E15C0BA/5F19C455" Ref="C127"  Part="1" 
F 0 "C127" H 10842 1696 50  0000 L CNN
F 1 "4.7uF/35V" H 10842 1605 50  0000 L CNN
F 2 "Capacitor_SMD:C_0805_2012Metric" H 10750 1650 50  0001 C CNN
F 3 "~" H 10750 1650 50  0001 C CNN
	1    10750 1650
	1    0    0    -1  
$EndComp
Connection ~ 10600 1300
Wire Wire Line
	10600 1300 10750 1300
Wire Wire Line
	10600 1750 10600 2000
$Comp
L Connector:TestPoint TP1
U 1 1
P 5750 5850
F 0 "TP1" H 5808 5968 50  0000 L CNN
F 1 "DONE" H 5808 5877 50  0000 L CNN
F 2 "TestPoint:TestPoint_Pad_D1.0mm" H 5950 5850 50  0001 C CNN
F 3 "~" H 5950 5850 50  0001 C CNN
	1    5750 5850
	1    0    0    -1  
$EndComp
Wire Wire Line
	5750 5850 5750 5950
Wire Wire Line
	4050 5950 5750 5950
Wire Wire Line
	4150 5750 5050 5750
Connection ~ 4150 5750
Wire Wire Line
	5050 5850 4050 5850
Connection ~ 10750 1300
Wire Wire Line
	10250 1300 10600 1300
Wire Wire Line
	10250 2000 10600 2000
Connection ~ 11300 3750
Wire Wire Line
	11300 3750 11750 3750
Wire Wire Line
	10150 3750 11300 3750
Wire Wire Line
	10750 1300 11300 1300
Wire Wire Line
	10750 2000 10600 2000
Connection ~ 10600 2000
$EndSCHEMATC
